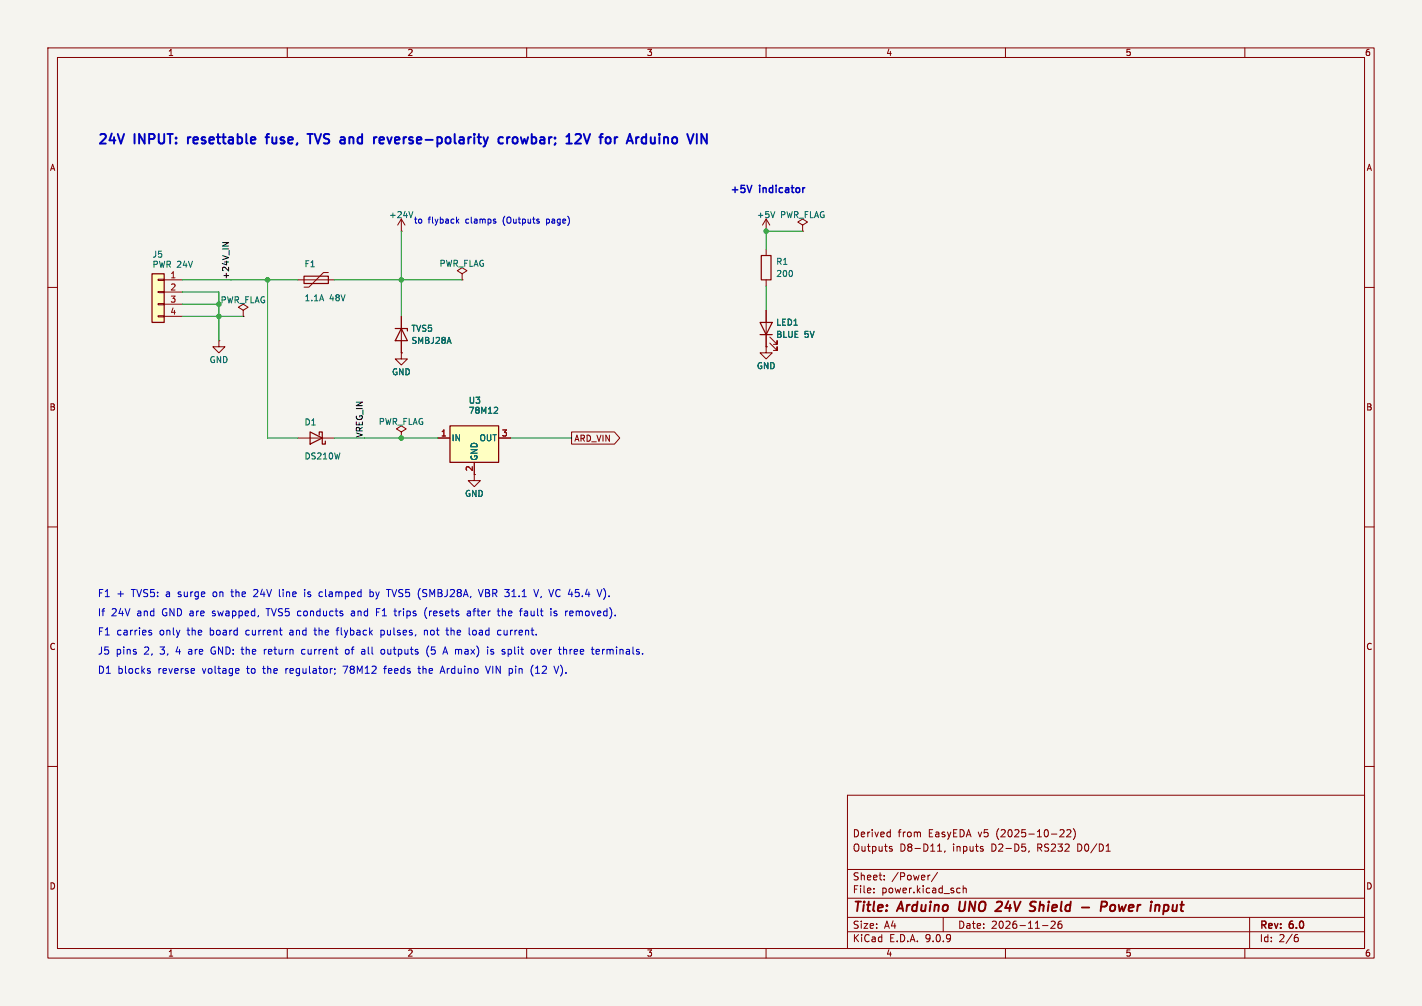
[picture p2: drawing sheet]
(kicad_sch
 (version 20250114)
 (generator "eeschema")
 (generator_version "9.0")
 (paper "A4")
 (title_block
  (title "Arduino UNO 24V Shield - Power input")
  (date "2026-11-26")
  (rev "6.0")
  (comment 1 "Outputs D8-D11, inputs D2-D5, RS232 D0/D1")
  (comment 2 "Derived from EasyEDA v5 (2025-10-22)"))
 (lib_symbols
  (symbol "Connector_Generic:Conn_01x04"
   (pin_names
    (offset 1.016) (hide yes)) (exclude_from_sim no) (in_bom yes) (on_board yes)
   (property "Reference" "J" (at 0 5.08 0) (effects (font (size 1.27 1.27))))
   (property "Value" "Conn_01x04" (at 0 -7.62 0) (effects (font (size 1.27 1.27))))
   (property "Footprint" "" (at 0 0 0) (effects (font (size 1.27 1.27)) (hide yes)))
   (property "Datasheet" "~" (at 0 0 0) (effects (font (size 1.27 1.27)) (hide yes)))
   (property "Description" "Generic connector, single row, 01x04, script generated (kicad-library-utils/schlib/autogen/connector/)" (at 0 0 0) (effects (font (size 1.27 1.27)) (hide yes)))
   (symbol "Conn_01x04_1_1"
    (rectangle (start -1.27 3.81) (end 1.27 -6.35) (stroke (width 0.254) (type default)) (fill (type background)))
    (rectangle (start -1.27 2.667) (end 0 2.413) (stroke (width 0.1524) (type default)) (fill (type none)))
    (rectangle (start -1.27 0.127) (end 0 -0.127) (stroke (width 0.1524) (type default)) (fill (type none)))
    (rectangle (start -1.27 -2.413) (end 0 -2.667) (stroke (width 0.1524) (type default)) (fill (type none)))
    (rectangle (start -1.27 -4.953) (end 0 -5.207) (stroke (width 0.1524) (type default)) (fill (type none)))
    (pin passive line (at -5.08 2.54 0) (length 3.81) (name "Pin_1" (effects (font (size 1.27 1.27)))) (number "1" (effects (font (size 1.27 1.27)))))
    (pin passive line (at -5.08 0 0) (length 3.81) (name "Pin_2" (effects (font (size 1.27 1.27)))) (number "2" (effects (font (size 1.27 1.27)))))
    (pin passive line (at -5.08 -2.54 0) (length 3.81) (name "Pin_3" (effects (font (size 1.27 1.27)))) (number "3" (effects (font (size 1.27 1.27)))))
    (pin passive line (at -5.08 -5.08 0) (length 3.81) (name "Pin_4" (effects (font (size 1.27 1.27)))) (number "4" (effects (font (size 1.27 1.27))))))
   (embedded_fonts no))
  (symbol "Device:D_Schottky"
   (pin_numbers (hide yes))
   (pin_names
    (offset 1.016) (hide yes)) (exclude_from_sim no) (in_bom yes) (on_board yes)
   (property "Reference" "D" (at 0 2.54 0) (effects (font (size 1.27 1.27))))
   (property "Value" "D_Schottky" (at 0 -2.54 0) (effects (font (size 1.27 1.27))))
   (property "Footprint" "" (at 0 0 0) (effects (font (size 1.27 1.27)) (hide yes)))
   (property "Datasheet" "~" (at 0 0 0) (effects (font (size 1.27 1.27)) (hide yes)))
   (property "Description" "Schottky diode" (at 0 0 0) (effects (font (size 1.27 1.27)) (hide yes)))
   (symbol "D_Schottky_0_1"
    (polyline (pts (xy -1.905 0.635) (xy -1.905 1.27) (xy -1.27 1.27) (xy -1.27 -1.27) (xy -0.635 -1.27) (xy -0.635 -0.635)) (stroke (width 0.254) (type default)) (fill (type none)))
    (polyline (pts (xy 1.27 1.27) (xy 1.27 -1.27) (xy -1.27 0) (xy 1.27 1.27)) (stroke (width 0.254) (type default)) (fill (type none)))
    (polyline (pts (xy 1.27 0) (xy -1.27 0)) (stroke (width 0) (type default)) (fill (type none))))
   (symbol "D_Schottky_1_1"
    (pin passive line (at -3.81 0 0) (length 2.54) (name "K" (effects (font (size 1.27 1.27)))) (number "1" (effects (font (size 1.27 1.27)))))
    (pin passive line (at 3.81 0 180) (length 2.54) (name "A" (effects (font (size 1.27 1.27)))) (number "2" (effects (font (size 1.27 1.27))))))
   (embedded_fonts no))
  (symbol "Device:D_Zener"
   (pin_numbers (hide yes))
   (pin_names
    (offset 1.016) (hide yes)) (exclude_from_sim no) (in_bom yes) (on_board yes)
   (property "Reference" "D" (at 0 2.54 0) (effects (font (size 1.27 1.27))))
   (property "Value" "D_Zener" (at 0 -2.54 0) (effects (font (size 1.27 1.27))))
   (property "Footprint" "" (at 0 0 0) (effects (font (size 1.27 1.27)) (hide yes)))
   (property "Datasheet" "~" (at 0 0 0) (effects (font (size 1.27 1.27)) (hide yes)))
   (property "Description" "Zener diode" (at 0 0 0) (effects (font (size 1.27 1.27)) (hide yes)))
   (symbol "D_Zener_0_1"
    (polyline (pts (xy -1.27 -1.27) (xy -1.27 1.27) (xy -0.762 1.27)) (stroke (width 0.254) (type default)) (fill (type none)))
    (polyline (pts (xy 1.27 0) (xy -1.27 0)) (stroke (width 0) (type default)) (fill (type none)))
    (polyline (pts (xy 1.27 -1.27) (xy 1.27 1.27) (xy -1.27 0) (xy 1.27 -1.27)) (stroke (width 0.254) (type default)) (fill (type none))))
   (symbol "D_Zener_1_1"
    (pin passive line (at -3.81 0 0) (length 2.54) (name "K" (effects (font (size 1.27 1.27)))) (number "1" (effects (font (size 1.27 1.27)))))
    (pin passive line (at 3.81 0 180) (length 2.54) (name "A" (effects (font (size 1.27 1.27)))) (number "2" (effects (font (size 1.27 1.27))))))
   (embedded_fonts no))
  (symbol "Device:Polyfuse"
   (pin_numbers (hide yes))
   (pin_names
    (offset 0)) (exclude_from_sim no) (in_bom yes) (on_board yes)
   (property "Reference" "F" (at -2.54 0 90) (effects (font (size 1.27 1.27))))
   (property "Value" "Polyfuse" (at 2.54 0 90) (effects (font (size 1.27 1.27))))
   (property "Footprint" "" (at 1.27 -5.08 0) (effects (font (size 1.27 1.27)) (justify left) (hide yes)))
   (property "Datasheet" "~" (at 0 0 0) (effects (font (size 1.27 1.27)) (hide yes)))
   (property "Description" "Resettable fuse, polymeric positive temperature coefficient" (at 0 0 0) (effects (font (size 1.27 1.27)) (hide yes)))
   (symbol "Polyfuse_0_1"
    (polyline (pts (xy -1.524 2.54) (xy -1.524 1.524) (xy 1.524 -1.524) (xy 1.524 -2.54)) (stroke (width 0) (type default)) (fill (type none)))
    (rectangle (start -0.762 2.54) (end 0.762 -2.54) (stroke (width 0.254) (type default)) (fill (type none)))
    (polyline (pts (xy 0 2.54) (xy 0 -2.54)) (stroke (width 0) (type default)) (fill (type none))))
   (symbol "Polyfuse_1_1"
    (pin passive line (at 0 3.81 270) (length 1.27) (name "~" (effects (font (size 1.27 1.27)))) (number "1" (effects (font (size 1.27 1.27)))))
    (pin passive line (at 0 -3.81 90) (length 1.27) (name "~" (effects (font (size 1.27 1.27)))) (number "2" (effects (font (size 1.27 1.27))))))
   (embedded_fonts no))
  (symbol "Device:R"
   (pin_numbers (hide yes))
   (pin_names
    (offset 0)) (exclude_from_sim no) (in_bom yes) (on_board yes)
   (property "Reference" "R" (at 2.032 0 90) (effects (font (size 1.27 1.27))))
   (property "Value" "R" (at 0 0 90) (effects (font (size 1.27 1.27))))
   (property "Footprint" "" (at -1.778 0 90) (effects (font (size 1.27 1.27)) (hide yes)))
   (property "Datasheet" "~" (at 0 0 0) (effects (font (size 1.27 1.27)) (hide yes)))
   (property "Description" "Resistor" (at 0 0 0) (effects (font (size 1.27 1.27)) (hide yes)))
   (symbol "R_0_1"
    (rectangle (start -1.016 -2.54) (end 1.016 2.54) (stroke (width 0.254) (type default)) (fill (type none))))
   (symbol "R_1_1"
    (pin passive line (at 0 3.81 270) (length 1.27) (name "~" (effects (font (size 1.27 1.27)))) (number "1" (effects (font (size 1.27 1.27)))))
    (pin passive line (at 0 -3.81 90) (length 1.27) (name "~" (effects (font (size 1.27 1.27)))) (number "2" (effects (font (size 1.27 1.27))))))
   (embedded_fonts no))
  (symbol "power:+24V"
   (power)
   (pin_numbers (hide yes))
   (pin_names
    (offset 0) (hide yes)) (exclude_from_sim no) (in_bom yes) (on_board yes)
   (property "Reference" "#PWR" (at 0 -3.81 0) (effects (font (size 1.27 1.27)) (hide yes)))
   (property "Value" "+24V" (at 0 3.556 0) (effects (font (size 1.27 1.27))))
   (property "Footprint" "" (at 0 0 0) (effects (font (size 1.27 1.27)) (hide yes)))
   (property "Datasheet" "" (at 0 0 0) (effects (font (size 1.27 1.27)) (hide yes)))
   (property "Description" "Power symbol creates a global label with name \"+24V\"" (at 0 0 0) (effects (font (size 1.27 1.27)) (hide yes)))
   (symbol "+24V_0_1"
    (polyline (pts (xy -0.762 1.27) (xy 0 2.54)) (stroke (width 0) (type default)) (fill (type none)))
    (polyline (pts (xy 0 2.54) (xy 0.762 1.27)) (stroke (width 0) (type default)) (fill (type none)))
    (polyline (pts (xy 0 0) (xy 0 2.54)) (stroke (width 0) (type default)) (fill (type none))))
   (symbol "+24V_1_1"
    (pin power_in line (at 0 0 90) (length 0) (name "~" (effects (font (size 1.27 1.27)))) (number "1" (effects (font (size 1.27 1.27))))))
   (embedded_fonts no))
  (symbol "power:+5V"
   (power)
   (pin_numbers (hide yes))
   (pin_names
    (offset 0) (hide yes)) (exclude_from_sim no) (in_bom yes) (on_board yes)
   (property "Reference" "#PWR" (at 0 -3.81 0) (effects (font (size 1.27 1.27)) (hide yes)))
   (property "Value" "+5V" (at 0 3.556 0) (effects (font (size 1.27 1.27))))
   (property "Footprint" "" (at 0 0 0) (effects (font (size 1.27 1.27)) (hide yes)))
   (property "Datasheet" "" (at 0 0 0) (effects (font (size 1.27 1.27)) (hide yes)))
   (property "Description" "Power symbol creates a global label with name \"+5V\"" (at 0 0 0) (effects (font (size 1.27 1.27)) (hide yes)))
   (symbol "+5V_0_1"
    (polyline (pts (xy -0.762 1.27) (xy 0 2.54)) (stroke (width 0) (type default)) (fill (type none)))
    (polyline (pts (xy 0 2.54) (xy 0.762 1.27)) (stroke (width 0) (type default)) (fill (type none)))
    (polyline (pts (xy 0 0) (xy 0 2.54)) (stroke (width 0) (type default)) (fill (type none))))
   (symbol "+5V_1_1"
    (pin power_in line (at 0 0 90) (length 0) (name "~" (effects (font (size 1.27 1.27)))) (number "1" (effects (font (size 1.27 1.27))))))
   (embedded_fonts no))
  (symbol "power:GND"
   (power)
   (pin_numbers (hide yes))
   (pin_names
    (offset 0) (hide yes)) (exclude_from_sim no) (in_bom yes) (on_board yes)
   (property "Reference" "#PWR" (at 0 -6.35 0) (effects (font (size 1.27 1.27)) (hide yes)))
   (property "Value" "GND" (at 0 -3.81 0) (effects (font (size 1.27 1.27))))
   (property "Footprint" "" (at 0 0 0) (effects (font (size 1.27 1.27)) (hide yes)))
   (property "Datasheet" "" (at 0 0 0) (effects (font (size 1.27 1.27)) (hide yes)))
   (property "Description" "Power symbol creates a global label with name \"GND\" , ground" (at 0 0 0) (effects (font (size 1.27 1.27)) (hide yes)))
   (symbol "GND_0_1"
    (polyline (pts (xy 0 0) (xy 0 -1.27) (xy 1.27 -1.27) (xy 0 -2.54) (xy -1.27 -1.27) (xy 0 -1.27)) (stroke (width 0) (type default)) (fill (type none))))
   (symbol "GND_1_1"
    (pin power_in line (at 0 0 270) (length 0) (name "~" (effects (font (size 1.27 1.27)))) (number "1" (effects (font (size 1.27 1.27))))))
   (embedded_fonts no))
  (symbol "power:PWR_FLAG"
   (power)
   (pin_numbers (hide yes))
   (pin_names
    (offset 0) (hide yes)) (exclude_from_sim no) (in_bom yes) (on_board yes)
   (property "Reference" "#FLG" (at 0 1.905 0) (effects (font (size 1.27 1.27)) (hide yes)))
   (property "Value" "PWR_FLAG" (at 0 3.81 0) (effects (font (size 1.27 1.27))))
   (property "Footprint" "" (at 0 0 0) (effects (font (size 1.27 1.27)) (hide yes)))
   (property "Datasheet" "~" (at 0 0 0) (effects (font (size 1.27 1.27)) (hide yes)))
   (property "Description" "Special symbol for telling ERC where power comes from" (at 0 0 0) (effects (font (size 1.27 1.27)) (hide yes)))
   (symbol "PWR_FLAG_0_0"
    (pin power_out line (at 0 0 90) (length 0) (name "~" (effects (font (size 1.27 1.27)))) (number "1" (effects (font (size 1.27 1.27))))))
   (symbol "PWR_FLAG_0_1"
    (polyline (pts (xy 0 0) (xy 0 1.27) (xy -1.016 1.905) (xy 0 2.54) (xy 1.016 1.905) (xy 0 1.27)) (stroke (width 0) (type default)) (fill (type none))))
   (embedded_fonts no))
  (symbol "uno24v:78M12"
   (pin_names
    (offset 0.254)) (exclude_from_sim no) (in_bom yes) (on_board yes)
   (property "Reference" "U" (at 0 6.35 0) (effects (font (size 1.27 1.27))))
   (property "Value" "78M12" (at 0 3.81 0) (effects (font (size 1.27 1.27))))
   (property "Footprint" "" (at 0 0 0) (effects (font (size 1.27 1.27)) (hide yes)))
   (property "Datasheet" "" (at 0 0 0) (effects (font (size 1.27 1.27)) (hide yes)))
   (property "Description" "Positive 12V 500mA linear regulator, TO-252" (at 0 0 0) (effects (font (size 1.27 1.27)) (hide yes)))
   (symbol "78M12_0_1"
    (rectangle (start -5.08 2.54) (end 5.08 -5.08) (stroke (width 0.254) (type default)) (fill (type background))))
   (symbol "78M12_1_1"
    (pin power_in line (at -7.62 0 0) (length 2.54) (name "IN" (effects (font (size 1.27 1.27)))) (number "1" (effects (font (size 1.27 1.27)))))
    (pin power_in line (at 0 -7.62 90) (length 2.54) (name "GND" (effects (font (size 1.27 1.27)))) (number "2" (effects (font (size 1.27 1.27)))))
    (pin power_out line (at 7.62 0 180) (length 2.54) (name "OUT" (effects (font (size 1.27 1.27)))) (number "3" (effects (font (size 1.27 1.27))))))
   (embedded_fonts no))
  (symbol "uno24v:LED_A1K2"
   (pin_numbers (hide yes))
   (pin_names
    (offset 1.016) (hide yes)) (exclude_from_sim no) (in_bom yes) (on_board yes)
   (property "Reference" "D" (at 0 2.54 0) (effects (font (size 1.27 1.27))))
   (property "Value" "LED" (at 0 -2.54 0) (effects (font (size 1.27 1.27))))
   (property "Footprint" "" (at 0 0 0) (effects (font (size 1.27 1.27)) (hide yes)))
   (property "Datasheet" "~" (at 0 0 0) (effects (font (size 1.27 1.27)) (hide yes)))
   (property "Description" "LED, pin 1 = anode, pin 2 = cathode (LCSC footprint numbering)" (at 0 0 0) (effects (font (size 1.27 1.27)) (hide yes)))
   (property "Sim.Pins" "1=K 2=A" (at 0 0 0) (effects (font (size 1.27 1.27)) (hide yes)))
   (symbol "LED_A1K2_0_1"
    (polyline (pts (xy -3.048 -0.762) (xy -4.572 -2.286) (xy -3.81 -2.286) (xy -4.572 -2.286) (xy -4.572 -1.524)) (stroke (width 0) (type default)) (fill (type none)))
    (polyline (pts (xy -1.778 -0.762) (xy -3.302 -2.286) (xy -2.54 -2.286) (xy -3.302 -2.286) (xy -3.302 -1.524)) (stroke (width 0) (type default)) (fill (type none)))
    (polyline (pts (xy -1.27 0) (xy 1.27 0)) (stroke (width 0) (type default)) (fill (type none)))
    (polyline (pts (xy -1.27 -1.27) (xy -1.27 1.27)) (stroke (width 0.254) (type default)) (fill (type none)))
    (polyline (pts (xy 1.27 -1.27) (xy 1.27 1.27) (xy -1.27 0) (xy 1.27 -1.27)) (stroke (width 0.254) (type default)) (fill (type none))))
   (symbol "LED_A1K2_1_1"
    (pin passive line (at -3.81 0 0) (length 2.54) (name "K" (effects (font (size 1.27 1.27)))) (number "2" (effects (font (size 1.27 1.27)))))
    (pin passive line (at 3.81 0 180) (length 2.54) (name "A" (effects (font (size 1.27 1.27)))) (number "1" (effects (font (size 1.27 1.27))))))
   (embedded_fonts no)))
 (text "24V INPUT: resettable fuse, TVS and reverse-polarity crowbar; 12V for Arduino VIN"
  (exclude_from_sim no)
  (at 20.32 30.48 0)
  (effects (font (size 2 2)
    (bold yes)) (justify left bottom)))
 (symbol
  (lib_id "Connector_Generic:Conn_01x04")
  (at 33.02 60.96 0)
  (mirror y)
  (unit 1)
  (exclude_from_sim no)
  (in_bom yes)
  (on_board yes)
  (dnp no)
  (property "Reference" "J5" (at 31.75 53.12 0) (effects (font (size 1.27 1.27)) (justify right)))
  (property "Value" "PWR 24V" (at 31.75 55.22 0) (effects (font (size 1.27 1.27)) (justify right)))
  (property "Footprint" "uno24v:CONN-TH_4P-P3.50_KF250-3.5-4P-1" (at 33.02 60.96 0) (effects (font (size 1.27 1.27)) (hide yes)))
  (property "Datasheet" "" (at 33.02 60.96 0) (effects (font (size 1.27 1.27)) (hide yes)))
  (property "Description" "4P 3.5mm spring terminal: 1=+24V, 2,3,4=GND (5 A load return)" (at 33.02 60.96 0) (effects (font (size 1.27 1.27)) (hide yes)))
  (property "LCSC" "C475156" (at 33.02 60.96 0) (effects (font (size 1.27 1.27)) (hide yes)))
  (property "MPN" "KF250-3.5-4P-1" (at 33.02 60.96 0) (effects (font (size 1.27 1.27)) (hide yes)))
  (property "v5 ref" "CN7" (at 33.02 60.96 0) (effects (font (size 1.27 1.27)) (hide yes)))
  (pin "1")
  (pin "2")
  (pin "3")
  (pin "4"))
 (symbol
  (lib_id "power:GND")
  (at 45.72 71.12 0)
  (unit 1)
  (exclude_from_sim no)
  (in_bom yes)
  (on_board yes)
  (dnp no)
  (property "Reference" "#PWR001" (at 45.72 71.12 0) (effects (font (size 1.27 1.27)) (hide yes)))
  (property "Value" "GND" (at 45.72 75.12 0) (effects (font (size 1.27 1.27))))
  (property "Footprint" "" (at 45.72 71.12 0) (effects (font (size 1.27 1.27)) (hide yes)))
  (property "Datasheet" "" (at 45.72 71.12 0) (effects (font (size 1.27 1.27)) (hide yes)))
  (property "Description" "" (at 45.72 71.12 0) (effects (font (size 1.27 1.27)) (hide yes)))
  (pin "1"))
 (symbol
  (lib_id "power:PWR_FLAG")
  (at 50.8 66.04 0)
  (unit 1)
  (exclude_from_sim no)
  (in_bom yes)
  (on_board yes)
  (dnp no)
  (property "Reference" "#FLG002" (at 50.8 66.04 0) (effects (font (size 1.27 1.27)) (hide yes)))
  (property "Value" "PWR_FLAG" (at 50.8 62.64 0) (effects (font (size 1.27 1.27))))
  (property "Footprint" "" (at 50.8 66.04 0) (effects (font (size 1.27 1.27)) (hide yes)))
  (property "Datasheet" "" (at 50.8 66.04 0) (effects (font (size 1.27 1.27)) (hide yes)))
  (property "Description" "" (at 50.8 66.04 0) (effects (font (size 1.27 1.27)) (hide yes)))
  (pin "1"))
 (label "+24V_IN"
  (at 48.26 58.42 90)
  (fields_autoplaced yes)
  (effects (font (size 1.27 1.27)) (justify left bottom)))
 (symbol
  (lib_id "Device:Polyfuse")
  (at 66.04 58.42 270)
  (unit 1)
  (exclude_from_sim no)
  (in_bom yes)
  (on_board yes)
  (dnp no)
  (property "Reference" "F1" (at 63.5 55.12 90) (effects (font (size 1.27 1.27)) (justify left)))
  (property "Value" "1.1A 48V" (at 63.5 62.22 90) (effects (font (size 1.27 1.27)) (justify left)))
  (property "Footprint" "uno24v:F1812" (at 66.04 58.42 0) (effects (font (size 1.27 1.27)) (hide yes)))
  (property "Datasheet" "" (at 66.04 58.42 0) (effects (font (size 1.27 1.27)) (hide yes)))
  (property "Description" "Resettable fuse 1.1A hold / 2.2A trip, 48V, 1812" (at 66.04 58.42 0) (effects (font (size 1.27 1.27)) (hide yes)))
  (property "LCSC" "C19723490" (at 66.04 58.42 0) (effects (font (size 1.27 1.27)) (hide yes)))
  (property "MPN" "1812L110/48QR" (at 66.04 58.42 0) (effects (font (size 1.27 1.27)) (hide yes)))
  (pin "1")
  (pin "2"))
 (symbol
  (lib_id "power:+24V")
  (at 83.82 48.26 0)
  (unit 1)
  (exclude_from_sim no)
  (in_bom yes)
  (on_board yes)
  (dnp no)
  (property "Reference" "#PWR003" (at 83.82 48.26 0) (effects (font (size 1.27 1.27)) (hide yes)))
  (property "Value" "+24V" (at 83.82 44.86 0) (effects (font (size 1.27 1.27))))
  (property "Footprint" "" (at 83.82 48.26 0) (effects (font (size 1.27 1.27)) (hide yes)))
  (property "Datasheet" "" (at 83.82 48.26 0) (effects (font (size 1.27 1.27)) (hide yes)))
  (property "Description" "" (at 83.82 48.26 0) (effects (font (size 1.27 1.27)) (hide yes)))
  (pin "1"))
 (symbol
  (lib_id "power:PWR_FLAG")
  (at 96.52 58.42 0)
  (unit 1)
  (exclude_from_sim no)
  (in_bom yes)
  (on_board yes)
  (dnp no)
  (property "Reference" "#FLG004" (at 96.52 58.42 0) (effects (font (size 1.27 1.27)) (hide yes)))
  (property "Value" "PWR_FLAG" (at 96.52 55.02 0) (effects (font (size 1.27 1.27))))
  (property "Footprint" "" (at 96.52 58.42 0) (effects (font (size 1.27 1.27)) (hide yes)))
  (property "Datasheet" "" (at 96.52 58.42 0) (effects (font (size 1.27 1.27)) (hide yes)))
  (property "Description" "" (at 96.52 58.42 0) (effects (font (size 1.27 1.27)) (hide yes)))
  (pin "1"))
 (symbol
  (lib_id "Device:D_Zener")
  (at 83.82 69.85 270)
  (unit 1)
  (exclude_from_sim no)
  (in_bom yes)
  (on_board yes)
  (dnp no)
  (property "Reference" "TVS5" (at 85.82 68.58 90) (effects (font (size 1.27 1.27)) (justify left)))
  (property "Value" "SMBJ28A" (at 85.82 71.12 90) (effects (font (size 1.27 1.27)) (justify left)))
  (property "Footprint" "uno24v:SMB_L4.3-W3.6-LS5.4-RD" (at 83.82 69.85 0) (effects (font (size 1.27 1.27)) (hide yes)))
  (property "Datasheet" "" (at 83.82 69.85 0) (effects (font (size 1.27 1.27)) (hide yes)))
  (property "Description" "Input TVS 28V: surge clamp, reverse-polarity crowbar with F1" (at 83.82 69.85 0) (effects (font (size 1.27 1.27)) (hide yes)))
  (property "LCSC" "C113997" (at 83.82 69.85 0) (effects (font (size 1.27 1.27)) (hide yes)))
  (property "MPN" "SMBJ28A" (at 83.82 69.85 0) (effects (font (size 1.27 1.27)) (hide yes)))
  (pin "1")
  (pin "2"))
 (symbol
  (lib_id "power:GND")
  (at 83.82 73.66 0)
  (unit 1)
  (exclude_from_sim no)
  (in_bom yes)
  (on_board yes)
  (dnp no)
  (property "Reference" "#PWR005" (at 83.82 73.66 0) (effects (font (size 1.27 1.27)) (hide yes)))
  (property "Value" "GND" (at 83.82 77.66 0) (effects (font (size 1.27 1.27))))
  (property "Footprint" "" (at 83.82 73.66 0) (effects (font (size 1.27 1.27)) (hide yes)))
  (property "Datasheet" "" (at 83.82 73.66 0) (effects (font (size 1.27 1.27)) (hide yes)))
  (property "Description" "" (at 83.82 73.66 0) (effects (font (size 1.27 1.27)) (hide yes)))
  (pin "1"))
 (text "to flyback clamps (Outputs page)"
  (exclude_from_sim no)
  (at 86.36 47 0)
  (effects (font (size 1.27 1.27)) (justify left bottom)))
 (symbol
  (lib_id "Device:D_Schottky")
  (at 66.04 91.44 180)
  (unit 1)
  (exclude_from_sim no)
  (in_bom yes)
  (on_board yes)
  (dnp no)
  (property "Reference" "D1" (at 63.5 88.14 0) (effects (font (size 1.27 1.27)) (justify right)))
  (property "Value" "DS210W" (at 63.5 95.24 0) (effects (font (size 1.27 1.27)) (justify right)))
  (property "Footprint" "uno24v:SOD-123FL_L2.7-W1.8-LS3.8-RD" (at 66.04 91.44 0) (effects (font (size 1.27 1.27)) (hide yes)))
  (property "Datasheet" "" (at 66.04 91.44 0) (effects (font (size 1.27 1.27)) (hide yes)))
  (property "Description" "Reverse polarity, 100V 2A Schottky SOD-123F" (at 66.04 91.44 0) (effects (font (size 1.27 1.27)) (hide yes)))
  (property "LCSC" "C116100" (at 66.04 91.44 0) (effects (font (size 1.27 1.27)) (hide yes)))
  (property "MPN" "DS210W" (at 66.04 91.44 0) (effects (font (size 1.27 1.27)) (hide yes)))
  (property "v5 ref" "D1" (at 66.04 91.44 0) (effects (font (size 1.27 1.27)) (hide yes)))
  (pin "1")
  (pin "2"))
 (symbol
  (lib_id "uno24v:78M12")
  (at 99.06 91.44 0)
  (unit 1)
  (exclude_from_sim no)
  (in_bom yes)
  (on_board yes)
  (dnp no)
  (property "Reference" "U3" (at 97.79 83.6 0) (effects (font (size 1.27 1.27)) (justify left)))
  (property "Value" "78M12" (at 97.79 85.7 0) (effects (font (size 1.27 1.27)) (justify left)))
  (property "Footprint" "uno24v:TO-252-2_L6.6-W6.1-P4.57-LS9.9-TL-CW" (at 99.06 91.44 0) (effects (font (size 1.27 1.27)) (hide yes)))
  (property "Datasheet" "" (at 99.06 91.44 0) (effects (font (size 1.27 1.27)) (hide yes)))
  (property "Description" "12V 0.5A linear regulator -> Arduino VIN" (at 99.06 91.44 0) (effects (font (size 1.27 1.27)) (hide yes)))
  (property "LCSC" "C116325" (at 99.06 91.44 0) (effects (font (size 1.27 1.27)) (hide yes)))
  (property "MPN" "78M12" (at 99.06 91.44 0) (effects (font (size 1.27 1.27)) (hide yes)))
  (property "v5 ref" "U3" (at 99.06 91.44 0) (effects (font (size 1.27 1.27)) (hide yes)))
  (pin "1")
  (pin "2")
  (pin "3"))
 (label "VREG_IN"
  (at 76.2 91.44 90)
  (fields_autoplaced yes)
  (effects (font (size 1.27 1.27)) (justify left bottom)))
 (symbol
  (lib_id "power:PWR_FLAG")
  (at 83.82 91.44 0)
  (unit 1)
  (exclude_from_sim no)
  (in_bom yes)
  (on_board yes)
  (dnp no)
  (property "Reference" "#FLG006" (at 83.82 91.44 0) (effects (font (size 1.27 1.27)) (hide yes)))
  (property "Value" "PWR_FLAG" (at 83.82 88.04 0) (effects (font (size 1.27 1.27))))
  (property "Footprint" "" (at 83.82 91.44 0) (effects (font (size 1.27 1.27)) (hide yes)))
  (property "Datasheet" "" (at 83.82 91.44 0) (effects (font (size 1.27 1.27)) (hide yes)))
  (property "Description" "" (at 83.82 91.44 0) (effects (font (size 1.27 1.27)) (hide yes)))
  (pin "1"))
 (symbol
  (lib_id "power:GND")
  (at 99.06 99.06 0)
  (unit 1)
  (exclude_from_sim no)
  (in_bom yes)
  (on_board yes)
  (dnp no)
  (property "Reference" "#PWR007" (at 99.06 99.06 0) (effects (font (size 1.27 1.27)) (hide yes)))
  (property "Value" "GND" (at 99.06 103.06 0) (effects (font (size 1.27 1.27))))
  (property "Footprint" "" (at 99.06 99.06 0) (effects (font (size 1.27 1.27)) (hide yes)))
  (property "Datasheet" "" (at 99.06 99.06 0) (effects (font (size 1.27 1.27)) (hide yes)))
  (property "Description" "" (at 99.06 99.06 0) (effects (font (size 1.27 1.27)) (hide yes)))
  (pin "1"))
 (global_label "ARD_VIN"
  (shape output)
  (at 119.38 91.44 0)
  (fields_autoplaced yes)
  (effects (font (size 1.27 1.27)) (justify left))
  (property "Intersheetrefs" "${INTERSHEET_REFS}" (at 119.38 91.44 0) (effects (font (size 1.27 1.27)) (justify left) (hide yes))))
 (text "+5V indicator"
  (exclude_from_sim no)
  (at 152.4 40.64 0)
  (effects (font (size 1.5 1.5)
    (bold yes)) (justify left bottom)))
 (symbol
  (lib_id "power:+5V")
  (at 160.02 48.26 0)
  (unit 1)
  (exclude_from_sim no)
  (in_bom yes)
  (on_board yes)
  (dnp no)
  (property "Reference" "#PWR008" (at 160.02 48.26 0) (effects (font (size 1.27 1.27)) (hide yes)))
  (property "Value" "+5V" (at 160.02 44.86 0) (effects (font (size 1.27 1.27))))
  (property "Footprint" "" (at 160.02 48.26 0) (effects (font (size 1.27 1.27)) (hide yes)))
  (property "Datasheet" "" (at 160.02 48.26 0) (effects (font (size 1.27 1.27)) (hide yes)))
  (property "Description" "" (at 160.02 48.26 0) (effects (font (size 1.27 1.27)) (hide yes)))
  (pin "1"))
 (symbol
  (lib_id "Device:R")
  (at 160.02 55.88 180)
  (unit 1)
  (exclude_from_sim no)
  (in_bom yes)
  (on_board yes)
  (dnp no)
  (property "Reference" "R1" (at 162.02 54.61 0) (effects (font (size 1.27 1.27)) (justify right)))
  (property "Value" "200" (at 162.02 57.15 0) (effects (font (size 1.27 1.27)) (justify right)))
  (property "Footprint" "uno24v:R0603" (at 160.02 55.88 0) (effects (font (size 1.27 1.27)) (hide yes)))
  (property "Datasheet" "" (at 160.02 55.88 0) (effects (font (size 1.27 1.27)) (hide yes)))
  (property "Description" "200R 1% 0603" (at 160.02 55.88 0) (effects (font (size 1.27 1.27)) (hide yes)))
  (property "LCSC" "C8218" (at 160.02 55.88 0) (effects (font (size 1.27 1.27)) (hide yes)))
  (property "MPN" "0603WAF2000T5E" (at 160.02 55.88 0) (effects (font (size 1.27 1.27)) (hide yes)))
  (property "v5 ref" "R13" (at 160.02 55.88 0) (effects (font (size 1.27 1.27)) (hide yes)))
  (pin "1")
  (pin "2"))
 (symbol
  (lib_id "power:PWR_FLAG")
  (at 167.64 48.26 0)
  (unit 1)
  (exclude_from_sim no)
  (in_bom yes)
  (on_board yes)
  (dnp no)
  (property "Reference" "#FLG009" (at 167.64 48.26 0) (effects (font (size 1.27 1.27)) (hide yes)))
  (property "Value" "PWR_FLAG" (at 167.64 44.86 0) (effects (font (size 1.27 1.27))))
  (property "Footprint" "" (at 167.64 48.26 0) (effects (font (size 1.27 1.27)) (hide yes)))
  (property "Datasheet" "" (at 167.64 48.26 0) (effects (font (size 1.27 1.27)) (hide yes)))
  (property "Description" "" (at 167.64 48.26 0) (effects (font (size 1.27 1.27)) (hide yes)))
  (pin "1"))
 (symbol
  (lib_id "uno24v:LED_A1K2")
  (at 160.02 68.58 90)
  (unit 1)
  (exclude_from_sim no)
  (in_bom yes)
  (on_board yes)
  (dnp no)
  (property "Reference" "LED1" (at 162.02 67.31 90) (effects (font (size 1.27 1.27)) (justify right)))
  (property "Value" "BLUE 5V" (at 162.02 69.85 90) (effects (font (size 1.27 1.27)) (justify right)))
  (property "Footprint" "uno24v:LED0603-FD" (at 160.02 68.58 0) (effects (font (size 1.27 1.27)) (hide yes)))
  (property "Datasheet" "" (at 160.02 68.58 0) (effects (font (size 1.27 1.27)) (hide yes)))
  (property "Description" "+5V indicator" (at 160.02 68.58 0) (effects (font (size 1.27 1.27)) (hide yes)))
  (property "LCSC" "C19171394" (at 160.02 68.58 0) (effects (font (size 1.27 1.27)) (hide yes)))
  (property "MPN" "YLED0603B" (at 160.02 68.58 0) (effects (font (size 1.27 1.27)) (hide yes)))
  (property "v5 ref" "5VLED" (at 160.02 68.58 0) (effects (font (size 1.27 1.27)) (hide yes)))
  (pin "2")
  (pin "1"))
 (symbol
  (lib_id "power:GND")
  (at 160.02 72.39 0)
  (unit 1)
  (exclude_from_sim no)
  (in_bom yes)
  (on_board yes)
  (dnp no)
  (property "Reference" "#PWR010" (at 160.02 72.39 0) (effects (font (size 1.27 1.27)) (hide yes)))
  (property "Value" "GND" (at 160.02 76.39 0) (effects (font (size 1.27 1.27))))
  (property "Footprint" "" (at 160.02 72.39 0) (effects (font (size 1.27 1.27)) (hide yes)))
  (property "Datasheet" "" (at 160.02 72.39 0) (effects (font (size 1.27 1.27)) (hide yes)))
  (property "Description" "" (at 160.02 72.39 0) (effects (font (size 1.27 1.27)) (hide yes)))
  (pin "1"))
 (text "F1 + TVS5: a surge on the 24V line is clamped by TVS5 (SMBJ28A, VBR 31.1 V, VC 45.4 V)."
  (exclude_from_sim no)
  (at 20.32 125 0)
  (effects (font (size 1.5 1.5)) (justify left bottom)))
 (text "If 24V and GND are swapped, TVS5 conducts and F1 trips (resets after the fault is removed)."
  (exclude_from_sim no)
  (at 20.32 129 0)
  (effects (font (size 1.5 1.5)) (justify left bottom)))
 (text "F1 carries only the board current and the flyback pulses, not the load current."
  (exclude_from_sim no)
  (at 20.32 133 0)
  (effects (font (size 1.5 1.5)) (justify left bottom)))
 (text "J5 pins 2, 3, 4 are GND: the return current of all outputs (5 A max) is split over three terminals."
  (exclude_from_sim no)
  (at 20.32 137 0)
  (effects (font (size 1.5 1.5)) (justify left bottom)))
 (text "D1 blocks reverse voltage to the regulator; 78M12 feeds the Arduino VIN pin (12 V)."
  (exclude_from_sim no)
  (at 20.32 141 0)
  (effects (font (size 1.5 1.5)) (justify left bottom)))
 (wire
  (pts (xy 38.1 60.96) (xy 45.72 60.96))
  (stroke (width 0) (type default)))
 (wire
  (pts (xy 38.1 63.5) (xy 45.72 63.5))
  (stroke (width 0) (type default)))
 (wire
  (pts (xy 38.1 66.04) (xy 45.72 66.04))
  (stroke (width 0) (type default)))
 (wire
  (pts (xy 45.72 60.96) (xy 45.72 63.5))
  (stroke (width 0) (type default)))
 (wire
  (pts (xy 45.72 63.5) (xy 45.72 66.04))
  (stroke (width 0) (type default)))
 (wire
  (pts (xy 45.72 66.04) (xy 45.72 71.12))
  (stroke (width 0) (type default)))
 (wire
  (pts (xy 45.72 66.04) (xy 50.8 66.04))
  (stroke (width 0) (type default)))
 (wire
  (pts (xy 38.1 58.42) (xy 48.26 58.42))
  (stroke (width 0) (type default)))
 (wire
  (pts (xy 48.26 58.42) (xy 55.88 58.42))
  (stroke (width 0) (type default)))
 (wire
  (pts (xy 55.88 58.42) (xy 62.23 58.42))
  (stroke (width 0) (type default)))
 (wire
  (pts (xy 69.85 58.42) (xy 83.82 58.42))
  (stroke (width 0) (type default)))
 (wire
  (pts (xy 83.82 58.42) (xy 83.82 48.26))
  (stroke (width 0) (type default)))
 (wire
  (pts (xy 83.82 58.42) (xy 96.52 58.42))
  (stroke (width 0) (type default)))
 (wire
  (pts (xy 83.82 58.42) (xy 83.82 66.04))
  (stroke (width 0) (type default)))
 (wire
  (pts (xy 55.88 58.42) (xy 55.88 91.44))
  (stroke (width 0) (type default)))
 (wire
  (pts (xy 55.88 91.44) (xy 62.23 91.44))
  (stroke (width 0) (type default)))
 (wire
  (pts (xy 69.85 91.44) (xy 76.2 91.44))
  (stroke (width 0) (type default)))
 (wire
  (pts (xy 76.2 91.44) (xy 83.82 91.44))
  (stroke (width 0) (type default)))
 (wire
  (pts (xy 83.82 91.44) (xy 91.44 91.44))
  (stroke (width 0) (type default)))
 (wire
  (pts (xy 106.68 91.44) (xy 119.38 91.44))
  (stroke (width 0) (type default)))
 (wire
  (pts (xy 160.02 48.26) (xy 160.02 52.07))
  (stroke (width 0) (type default)))
 (wire
  (pts (xy 160.02 48.26) (xy 167.64 48.26))
  (stroke (width 0) (type default)))
 (wire
  (pts (xy 160.02 59.69) (xy 160.02 64.77))
  (stroke (width 0) (type default)))
 (junction
  (at 45.72 63.5)
  (diameter 0)
  (color 0 0 0 0))
 (junction
  (at 45.72 66.04)
  (diameter 0)
  (color 0 0 0 0))
 (junction
  (at 55.88 58.42)
  (diameter 0)
  (color 0 0 0 0))
 (junction
  (at 83.82 58.42)
  (diameter 0)
  (color 0 0 0 0))
 (junction
  (at 83.82 91.44)
  (diameter 0)
  (color 0 0 0 0))
 (junction
  (at 160.02 48.26)
  (diameter 0)
  (color 0 0 0 0))
 (embedded_fonts no))
